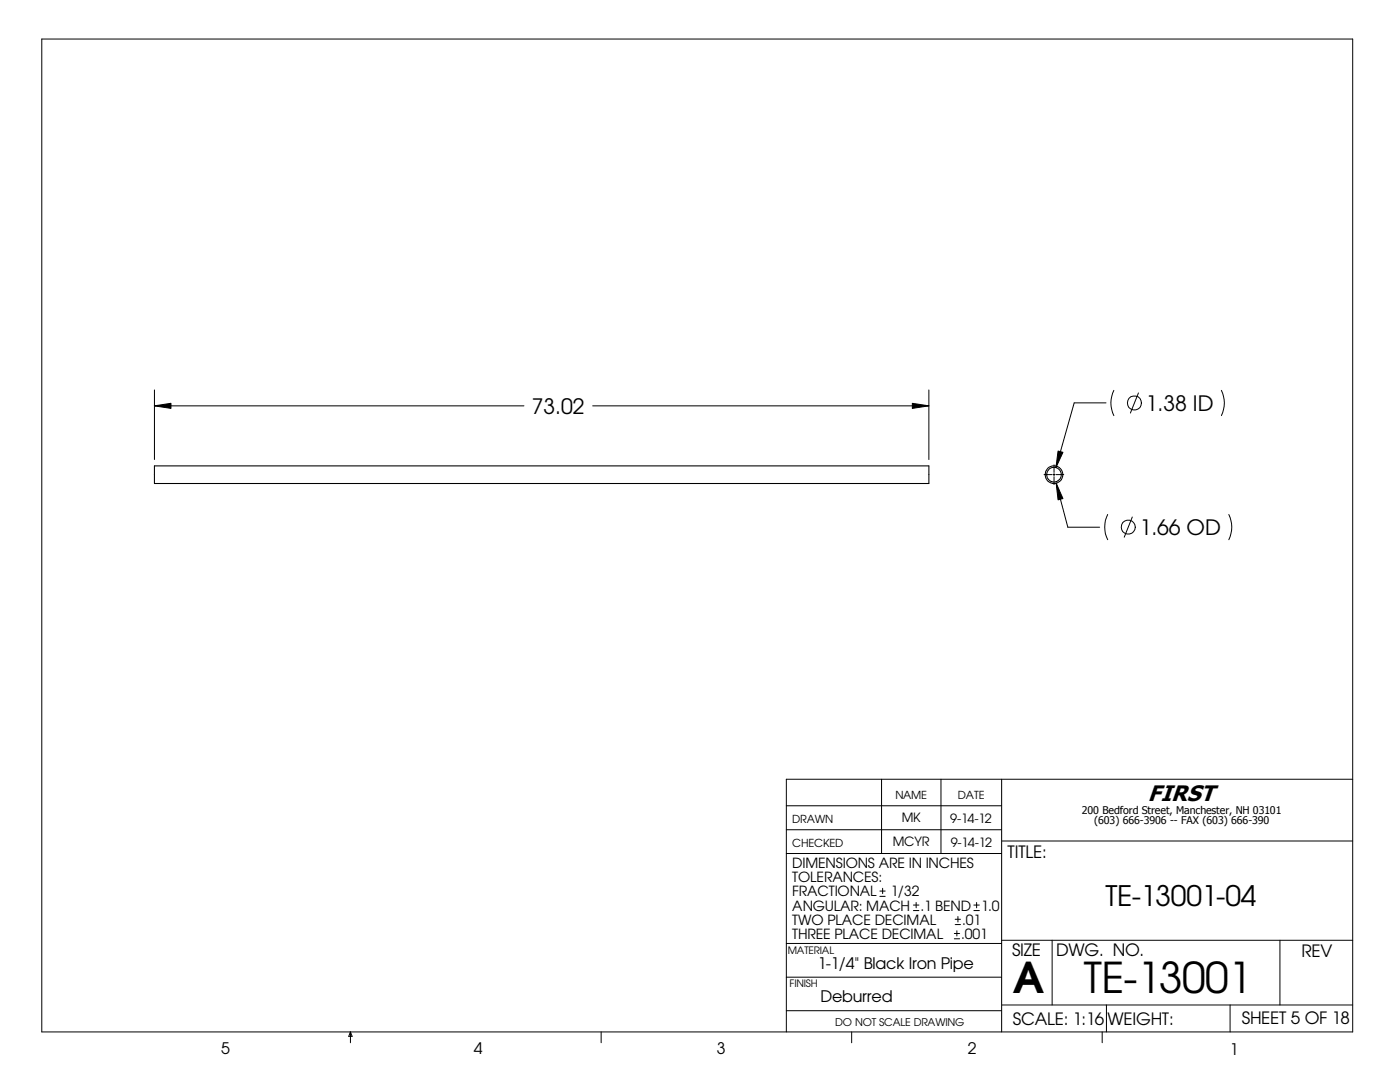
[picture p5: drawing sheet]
<svg xmlns="http://www.w3.org/2000/svg" width="279mm" height="216mm" viewBox="0 0 279 216" stroke-linecap="round" stroke-linejoin="round" font-family="sans-serif">
<g fill="none" stroke="#000" stroke-width=".2">
<path d="M8.3 7.8h261.7v198.1h-261.7zM30.8 77.8v13.9M185.4 77.8v13.9M222.3 77.9a5.6 5.6 0 0 0 0 5M227.2 78.4l-1.6 4M243.8 77.9a5.6 5.6 0 0 1 0 5M30.8 81l3.3-.5v1zM30.8 81h73.8M118.3 81h67.1M182.1 80.5l3.3 .5-3.3 .5zM208.4 94.7h1.5M210.1 94.7h.5"/>
<path d="M210.4 92.8v1.5M210.4 94.5v.4M210.4 95.1v1.6M210.8 96.4l1.3 3.1-.9 .2zM210.8 94.7h1.5M210.8 96.4l2.3 8.8h6.4M211.2 90l.9 .3-1.4 3zM220.7 80.4h-6.3l-3.7 12.9M221.1 102.7a5.6 5.6 0 0 0 0 5M226 103.2l-1.6 4M245.2 102.7a5.6 5.6 0 0 1 0 5M175.9 155.5v14.8"/>
<path d="M187.8 155.5v14.8M199.9 155.5v50.4M270 155.5h-113.1v50.4M156.9 160.8h43M156.9 165.6h43M156.9 170.3h43M175.6 178.9h1.1M175.6 177.8h1.1M176.1 177.2v1.1M199.9 167.8h70.1M156.9 195h43M156.9 188.3h43"/>
<path d="M182.3 181.7h1.1M182.3 180.6h1.1M182.8 180.1v1M190.5 187.3h1M190.5 186.3h1M190.6 184.5h1.1M190.6 183.4h1.1M191 185.7v1.1M191.2 182.9v1.1M194.4 181.7h1.1M194.4 180.6h1.1M194.9 180.1v1"/>
<path d="M199.9 187.6h70.1M210 187.6v12.9M255.4 187.6v12.9M69.9 205.9v2.2M69.9 205.9l.4 .9h-.7zM120 205.9v2.2M156.9 201.7h43M170 205.9v2.2M199.9 200.5h70.1M220 205.9v2.2M220.8 200.5v5.4M245.5 200.5v5.4"/>
<circle cx="226.4" cy="80.4" r="1.41"/>
<circle cx="225.2" cy="105.2" r="1.4"/>
</g>
<g fill="none" stroke="#000" stroke-width=".21">
<path d="M30.8 93h154.6v3.5h-154.6z"/>
<circle cx="210.3" cy="94.7" r="1.46"/>
<circle cx="210.3" cy="94.7" r="1.75"/>
</g>
<path d="M30.8 81l3.3-.5v1zM182.1 80.5l3.3 .5-3.3 .5zM211.2 90l.9 .3-1.4 3zM210.8 96.4l1.3 3.1-.9 .2z" fill="#000"/>
<g font-size="8.5">
<text x="202.1" y="198.2">A</text>
<text x="216.3" y="198.1">TE-13001</text>
</g>
<text font-size="5.6" x="220.6" y="180.7">TE-13001-04</text>
<text font-size="4.5" x="229.1" y="159.8">FIRST</text>
<g font-size="4.2">
<text x="106.1" y="82.6">73.02</text>
<text x="228.7" y="82.1">1.38 ID</text>
<text x="227.5" y="106.8">1.66 OD</text>
</g>
<g font-size="3.4">
<text x="201.1" y="171.2">TITLE:</text>
<text x="202" y="190.8">SIZE</text>
<text x="210.8" y="190.8">DWG. NO.</text>
<text x="259.8" y="191">REV</text>
<text x="202.1" y="204.4">SCALE: 1:16</text>
<text x="221" y="204.5">WEIGHT:</text>
<text x="247.8" y="204.4">SHEET 5 OF 18</text>
</g>
<g font-size="3.2">
<text x="163.2" y="193.4">1-1/4&quot; Black Iron Pipe</text>
<text x="163.7" y="199.9">Deburred</text>
<text x="44.2" y="210.4">5</text>
<text x="94.6" y="210.3">4</text>
<text x="143" y="210.4">3</text>
<text x="193.2" y="210.4">2</text>
<text x="245.4" y="210.6">1</text>
</g>
<g font-size="2.8">
<text x="158.1" y="173.2">DIMENSIONS ARE IN INCHES</text>
<text x="158.1" y="176.1">TOLERANCES:</text>
<text x="158.1" y="178.9">FRACTIONAL</text>
<text x="177.8" y="178.9">1/32</text>
<text x="158.1" y="181.7">ANGULAR: MACH</text>
<text x="158.1" y="184.5">TWO PLACE DECIMAL</text>
<text x="183.7" y="181.7">.1 BEND</text>
<text x="192" y="184.5">.01</text>
<text x="195.8" y="181.7">1.0</text>
<text x="158.1" y="187.3">THREE PLACE DECIMAL</text>
<text x="191.9" y="187.3">.001</text>
</g>
<g font-size="2.5">
<text x="180" y="164">MK</text>
<text x="189.7" y="164.2">9-14-12</text>
<text x="178.2" y="168.8">MCYR</text>
<text x="189.7" y="169">9-14-12</text>
</g>
<g font-size="2.2">
<text x="178.7" y="159.4">NAME</text>
<text x="191.2" y="159.4">DATE</text>
<text x="158.1" y="164.2">DRAWN</text>
<text x="158.1" y="169.1">CHECKED</text>
</g>
<g font-size="2.1">
<text x="215.9" y="162.3">200 Bedford Street, Manchester, NH 03101</text>
<text x="218.4" y="164.5">(603) 666-3906 -- FAX (603) 666-390</text>
<text x="166.7" y="204.8">DO NOT SCALE DRAWING</text>
</g>
<g font-size="2">
<text x="157.2" y="190.3">MATERIAL</text>
<text x="157.6" y="196.9">FINISH</text>
</g>
</svg>
